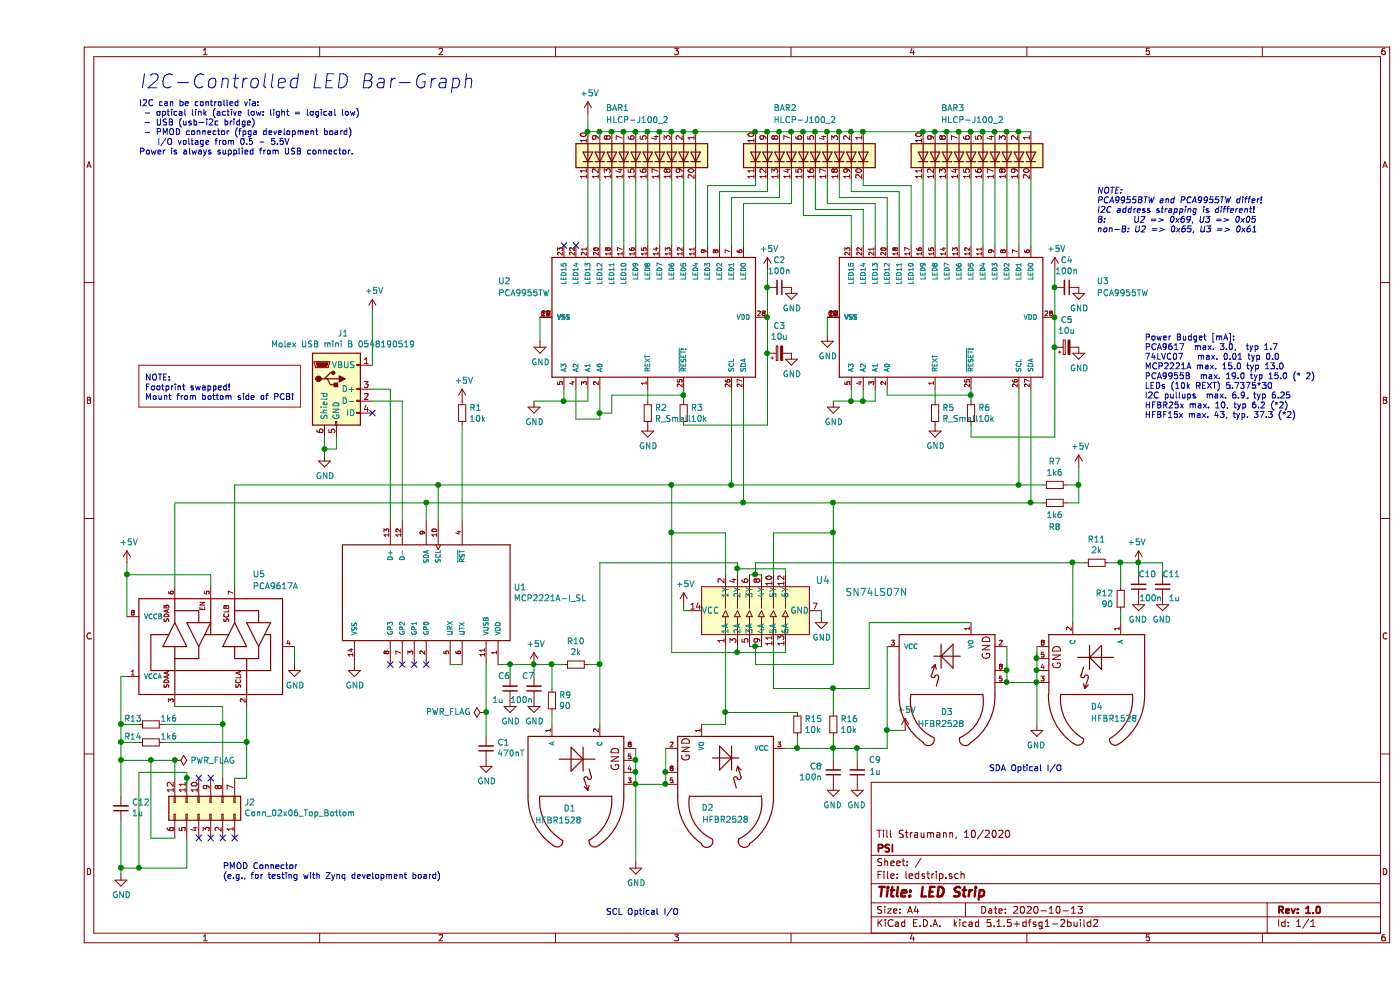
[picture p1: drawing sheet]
EESchema Schematic File Version 4
EELAYER 30 0
EELAYER END
$Descr A4 11693 8268
encoding utf-8
Sheet 1 1
Title "LED Strip"
Date "2020-10-13"
Rev "1.0"
Comp "PSI"
Comment1 "Till Straumann, 10/2020"
Comment2 ""
Comment3 ""
Comment4 ""
$EndDescr
$Comp
L PCA9955TW:PCA9955TW U2
U 1 1
P 5100 2650
F 0 "U2" V 5400 1400 50  0000 L CNN
F 1 "PCA9955TW" V 5300 1400 50  0000 L CNN
F 2 "proj_footprints:SOT1172-2" H 5100 2650 50  0001 L BNN
F 3 "" H 5100 2650 50  0001 C CNN
	1    5100 2650
	0    1    -1   0   
$EndComp
$Comp
L LED:HLCP-J100_2 BAR1
U 1 1
P 5100 1300
F 0 "BAR1" V 4700 950 50  0000 L CNN
F 1 "HLCP-J100_2" V 4800 950 50  0000 L CNN
F 2 "proj_footprints:HLCP-J100" H 5100 500 50  0001 C CNN
F 3 "https://docs.broadcom.com/docs/AV02-1798EN" H 3100 1500 50  0001 C CNN
	1    5100 1300
	0    1    1    0   
$EndComp
$Comp
L PCA9955TW:PCA9955TW U3
U 1 1
P 7500 2650
F 0 "U3" V 7800 4000 50  0000 L CNN
F 1 "PCA9955TW" V 7700 4000 50  0000 L CNN
F 2 "proj_footprints:SOT1172-2" H 7500 2650 50  0001 L BNN
F 3 "" H 7500 2650 50  0001 C CNN
	1    7500 2650
	0    1    -1   0   
$EndComp
$Comp
L LED:HLCP-J100_2 BAR2
U 1 1
P 6500 1300
F 0 "BAR2" V 6100 950 50  0000 L CNN
F 1 "HLCP-J100_2" V 6200 950 50  0000 L CNN
F 2 "proj_footprints:HLCP-J100" H 6500 500 50  0001 C CNN
F 3 "https://docs.broadcom.com/docs/AV02-1798EN" H 4500 1500 50  0001 C CNN
	1    6500 1300
	0    1    1    0   
$EndComp
$Comp
L LED:HLCP-J100_2 BAR3
U 1 1
P 7900 1300
F 0 "BAR3" V 7500 950 50  0000 L CNN
F 1 "HLCP-J100_2" V 7600 950 50  0000 L CNN
F 2 "proj_footprints:HLCP-J100" H 7900 500 50  0001 C CNN
F 3 "https://docs.broadcom.com/docs/AV02-1798EN" H 5900 1500 50  0001 C CNN
	1    7900 1300
	0    1    1    0   
$EndComp
Wire Wire Line
	7400 1500 7400 2050
Wire Wire Line
	7500 1500 7500 2050
Wire Wire Line
	7600 1500 7600 2050
Wire Wire Line
	7700 1500 7700 2050
Wire Wire Line
	7800 1500 7800 2050
Wire Wire Line
	7900 1500 7900 2050
Wire Wire Line
	8000 1500 8000 2050
Wire Wire Line
	8100 1500 8100 2050
Wire Wire Line
	8200 1500 8200 2050
Wire Wire Line
	8300 1500 8300 2050
Wire Wire Line
	5500 1500 5500 2050
Wire Wire Line
	5400 1500 5400 2050
Wire Wire Line
	5300 1500 5300 2050
Wire Wire Line
	5200 1500 5200 2050
Wire Wire Line
	5100 1500 5100 2050
Wire Wire Line
	5000 1500 5000 2050
Wire Wire Line
	4900 1500 4900 2050
Wire Wire Line
	4800 1500 4800 2050
Wire Wire Line
	4700 1500 4700 2050
Wire Wire Line
	4600 1500 4600 2050
Wire Wire Line
	5600 1550 6000 1550
Wire Wire Line
	6000 1550 6000 1500
Wire Wire Line
	5600 1550 5600 2050
Wire Wire Line
	5700 1600 6100 1600
Wire Wire Line
	6100 1600 6100 1500
Wire Wire Line
	5700 1600 5700 2050
Wire Wire Line
	5800 1650 6200 1650
Wire Wire Line
	6200 1650 6200 1500
Wire Wire Line
	5800 1650 5800 2050
Wire Wire Line
	5900 2050 5900 1700
Wire Wire Line
	5900 1700 6300 1700
Wire Wire Line
	6300 1700 6300 1500
Wire Wire Line
	6900 1500 6900 1550
Wire Wire Line
	6900 1550 7300 1550
Wire Wire Line
	7300 1550 7300 2050
Wire Wire Line
	6800 1500 6800 1600
Wire Wire Line
	6800 1600 7200 1600
Wire Wire Line
	7200 1600 7200 2050
Wire Wire Line
	6700 1500 6700 1650
Wire Wire Line
	6700 1650 7100 1650
Wire Wire Line
	7100 1650 7100 2050
Wire Wire Line
	6600 1500 6600 1700
Wire Wire Line
	6600 1700 7000 1700
Wire Wire Line
	7000 1700 7000 2050
Wire Wire Line
	6500 1500 6500 1750
Wire Wire Line
	6500 1750 6900 1750
Wire Wire Line
	6900 1750 6900 2050
Wire Wire Line
	6400 1500 6400 1800
Wire Wire Line
	6400 1800 6800 1800
Wire Wire Line
	6800 1800 6800 2050
Wire Wire Line
	8300 1100 8200 1100
Connection ~ 4700 1100
Wire Wire Line
	4700 1100 4600 1100
Connection ~ 4800 1100
Wire Wire Line
	4800 1100 4700 1100
Connection ~ 4900 1100
Wire Wire Line
	4900 1100 4800 1100
Connection ~ 5000 1100
Wire Wire Line
	5000 1100 4900 1100
Connection ~ 5100 1100
Wire Wire Line
	5100 1100 5000 1100
Connection ~ 5200 1100
Wire Wire Line
	5200 1100 5100 1100
Connection ~ 5300 1100
Wire Wire Line
	5300 1100 5200 1100
Connection ~ 5400 1100
Wire Wire Line
	5400 1100 5300 1100
Connection ~ 5500 1100
Wire Wire Line
	5500 1100 5400 1100
Connection ~ 6000 1100
Wire Wire Line
	6000 1100 5500 1100
Connection ~ 6100 1100
Wire Wire Line
	6100 1100 6000 1100
Connection ~ 6200 1100
Wire Wire Line
	6200 1100 6100 1100
Connection ~ 6300 1100
Wire Wire Line
	6300 1100 6200 1100
Connection ~ 6400 1100
Wire Wire Line
	6400 1100 6300 1100
Connection ~ 6500 1100
Wire Wire Line
	6500 1100 6400 1100
Connection ~ 6600 1100
Wire Wire Line
	6600 1100 6500 1100
Connection ~ 6700 1100
Wire Wire Line
	6700 1100 6600 1100
Connection ~ 6800 1100
Wire Wire Line
	6800 1100 6700 1100
Connection ~ 6900 1100
Wire Wire Line
	6900 1100 6800 1100
Connection ~ 7400 1100
Wire Wire Line
	7400 1100 6900 1100
Connection ~ 7500 1100
Wire Wire Line
	7500 1100 7400 1100
Connection ~ 7600 1100
Wire Wire Line
	7600 1100 7500 1100
Connection ~ 7700 1100
Wire Wire Line
	7700 1100 7600 1100
Connection ~ 7800 1100
Wire Wire Line
	7800 1100 7700 1100
Connection ~ 7900 1100
Wire Wire Line
	7900 1100 7800 1100
Connection ~ 8000 1100
Wire Wire Line
	8000 1100 7900 1100
Connection ~ 8100 1100
Wire Wire Line
	8100 1100 8000 1100
Connection ~ 8200 1100
Wire Wire Line
	8200 1100 8100 1100
$Comp
L power:+5V #PWR0101
U 1 1
P 4600 950
F 0 "#PWR0101" H 4600 800 50  0001 C CNN
F 1 "+5V" H 4615 1123 50  0000 C CNN
F 2 "" H 4600 950 50  0001 C CNN
F 3 "" H 4600 950 50  0001 C CNN
	1    4600 950 
	1    0    0    -1  
$EndComp
Wire Wire Line
	4600 950  4600 1100
Connection ~ 4600 1100
$Comp
L power:+5V #PWR0102
U 1 1
P 6100 2250
F 0 "#PWR0102" H 6100 2100 50  0001 C CNN
F 1 "+5V" H 6115 2423 50  0000 C CNN
F 2 "" H 6100 2250 50  0001 C CNN
F 3 "" H 6100 2250 50  0001 C CNN
	1    6100 2250
	1    0    0    -1  
$EndComp
Wire Wire Line
	6100 2250 6100 2400
$Comp
L power:+5V #PWR0103
U 1 1
P 8500 2250
F 0 "#PWR0103" H 8500 2100 50  0001 C CNN
F 1 "+5V" H 8515 2423 50  0000 C CNN
F 2 "" H 8500 2250 50  0001 C CNN
F 3 "" H 8500 2250 50  0001 C CNN
	1    8500 2250
	1    0    0    -1  
$EndComp
Wire Wire Line
	8500 2250 8500 2400
$Comp
L power:GND #PWR0104
U 1 1
P 6600 2800
F 0 "#PWR0104" H 6600 2550 50  0001 C CNN
F 1 "GND" H 6605 2627 50  0000 C CNN
F 2 "" H 6600 2800 50  0001 C CNN
F 3 "" H 6600 2800 50  0001 C CNN
	1    6600 2800
	1    0    0    -1  
$EndComp
Wire Wire Line
	6600 2650 6600 2800
$Comp
L power:GND #PWR0105
U 1 1
P 4200 2850
F 0 "#PWR0105" H 4200 2600 50  0001 C CNN
F 1 "GND" H 4205 2677 50  0000 C CNN
F 2 "" H 4200 2850 50  0001 C CNN
F 3 "" H 4200 2850 50  0001 C CNN
	1    4200 2850
	1    0    0    -1  
$EndComp
Wire Wire Line
	4200 2650 4200 2850
$Comp
L Device:R_Small R5
U 1 1
P 7500 3450
F 0 "R5" H 7559 3496 50  0000 L CNN
F 1 "R_Small" H 7559 3405 50  0000 L CNN
F 2 "Resistor_SMD:R_0603_1608Metric" H 7500 3450 50  0001 C CNN
F 3 "~" H 7500 3450 50  0001 C CNN
	1    7500 3450
	1    0    0    -1  
$EndComp
Wire Wire Line
	7500 3250 7500 3350
$Comp
L power:GND #PWR0106
U 1 1
P 7500 3550
F 0 "#PWR0106" H 7500 3300 50  0001 C CNN
F 1 "GND" H 7505 3377 50  0000 C CNN
F 2 "" H 7500 3550 50  0001 C CNN
F 3 "" H 7500 3550 50  0001 C CNN
	1    7500 3550
	1    0    0    -1  
$EndComp
$Comp
L Device:R_Small R2
U 1 1
P 5100 3450
F 0 "R2" H 5159 3496 50  0000 L CNN
F 1 "R_Small" H 5159 3405 50  0000 L CNN
F 2 "Resistor_SMD:R_0603_1608Metric" H 5100 3450 50  0001 C CNN
F 3 "~" H 5100 3450 50  0001 C CNN
	1    5100 3450
	1    0    0    -1  
$EndComp
Wire Wire Line
	5100 3250 5100 3350
$Comp
L power:GND #PWR0107
U 1 1
P 5100 3550
F 0 "#PWR0107" H 5100 3300 50  0001 C CNN
F 1 "GND" H 5105 3377 50  0000 C CNN
F 2 "" H 5100 3550 50  0001 C CNN
F 3 "" H 5100 3550 50  0001 C CNN
	1    5100 3550
	1    0    0    -1  
$EndComp
$Comp
L Device:R_Small R3
U 1 1
P 5400 3450
F 0 "R3" H 5459 3496 50  0000 L CNN
F 1 "10k" H 5459 3405 50  0000 L CNN
F 2 "Resistor_SMD:R_0603_1608Metric" H 5400 3450 50  0001 C CNN
F 3 "~" H 5400 3450 50  0001 C CNN
	1    5400 3450
	1    0    0    -1  
$EndComp
Wire Wire Line
	5400 3250 5400 3300
Connection ~ 6100 2650
Wire Wire Line
	7800 3250 7800 3300
Wire Wire Line
	8500 3650 7800 3650
Wire Wire Line
	7800 3650 7800 3550
Connection ~ 8500 2650
Wire Wire Line
	4500 3250 4500 3500
Wire Wire Line
	4700 3250 4700 3450
Wire Wire Line
	4700 3500 4500 3500
$Comp
L power:GND #PWR0108
U 1 1
P 4150 3350
F 0 "#PWR0108" H 4150 3100 50  0001 C CNN
F 1 "GND" H 4155 3177 50  0000 C CNN
F 2 "" H 4150 3350 50  0001 C CNN
F 3 "" H 4150 3350 50  0001 C CNN
	1    4150 3350
	1    0    0    -1  
$EndComp
Wire Wire Line
	4600 3250 4600 3350
Wire Wire Line
	4600 3350 4400 3350
Wire Wire Line
	4400 3250 4400 3350
Connection ~ 4400 3350
Wire Wire Line
	4400 3350 4150 3350
$Comp
L power:GND #PWR0109
U 1 1
P 6650 3350
F 0 "#PWR0109" H 6650 3100 50  0001 C CNN
F 1 "GND" H 6655 3177 50  0000 C CNN
F 2 "" H 6650 3350 50  0001 C CNN
F 3 "" H 6650 3350 50  0001 C CNN
	1    6650 3350
	1    0    0    -1  
$EndComp
Wire Wire Line
	6650 3350 6800 3350
Wire Wire Line
	7000 3250 7000 3350
Wire Wire Line
	6800 3250 6800 3350
Connection ~ 6800 3350
Wire Wire Line
	6800 3350 6900 3350
$Comp
L Device:C_Small C2
U 1 1
P 6200 2400
F 0 "C2" V 5971 2400 50  0000 C CNN
F 1 "100n" V 6062 2400 50  0000 C CNN
F 2 "Capacitor_SMD:C_0603_1608Metric" H 6200 2400 50  0001 C CNN
F 3 "~" H 6200 2400 50  0001 C CNN
	1    6200 2400
	0    1    1    0   
$EndComp
Connection ~ 6100 2400
Wire Wire Line
	6100 2400 6100 2650
$Comp
L Device:C_Small C4
U 1 1
P 8600 2400
F 0 "C4" V 8371 2400 50  0000 C CNN
F 1 "100n" V 8462 2400 50  0000 C CNN
F 2 "Capacitor_SMD:C_0603_1608Metric" H 8600 2400 50  0001 C CNN
F 3 "~" H 8600 2400 50  0001 C CNN
	1    8600 2400
	0    1    1    0   
$EndComp
Connection ~ 8500 2400
Wire Wire Line
	8500 2400 8500 2650
$Comp
L power:GND #PWR0110
U 1 1
P 6300 2400
F 0 "#PWR0110" H 6300 2150 50  0001 C CNN
F 1 "GND" H 6305 2227 50  0000 C CNN
F 2 "" H 6300 2400 50  0001 C CNN
F 3 "" H 6300 2400 50  0001 C CNN
	1    6300 2400
	1    0    0    -1  
$EndComp
$Comp
L power:GND #PWR0111
U 1 1
P 8700 2400
F 0 "#PWR0111" H 8700 2150 50  0001 C CNN
F 1 "GND" H 8705 2227 50  0000 C CNN
F 2 "" H 8700 2400 50  0001 C CNN
F 3 "" H 8700 2400 50  0001 C CNN
	1    8700 2400
	1    0    0    -1  
$EndComp
$Comp
L power:GND #PWR0112
U 1 1
P 6300 2950
F 0 "#PWR0112" H 6300 2700 50  0001 C CNN
F 1 "GND" H 6305 2777 50  0000 C CNN
F 2 "" H 6300 2950 50  0001 C CNN
F 3 "" H 6300 2950 50  0001 C CNN
	1    6300 2950
	1    0    0    -1  
$EndComp
$Comp
L power:GND #PWR0113
U 1 1
P 8700 2900
F 0 "#PWR0113" H 8700 2650 50  0001 C CNN
F 1 "GND" H 8705 2727 50  0000 C CNN
F 2 "" H 8700 2900 50  0001 C CNN
F 3 "" H 8700 2900 50  0001 C CNN
	1    8700 2900
	1    0    0    -1  
$EndComp
$Comp
L MCP2221A-I_SL:MCP2221A-I_SL U1
U 1 1
P 3250 4950
F 0 "U1" V 3204 5680 50  0000 L CNN
F 1 "MCP2221A-I_SL" V 3295 5680 50  0000 L CNN
F 2 "snapeda:SOIC127P600X175-14N" H 3250 4950 50  0001 L BNN
F 3 "Microchip" H 3250 4950 50  0001 L BNN
F 4 "IPC7351B" H 3250 4950 50  0001 L BNN "Field4"
	1    3250 4950
	0    1    1    0   
$EndComp
Wire Wire Line
	8200 3250 8200 4050
Wire Wire Line
	5800 3250 5800 4050
Wire Wire Line
	8300 4200 8300 3250
Wire Wire Line
	5800 4050 8200 4050
$Comp
L power:GND #PWR0114
U 1 1
P 2400 3800
F 0 "#PWR0114" H 2400 3550 50  0001 C CNN
F 1 "GND" H 2405 3627 50  0000 C CNN
F 2 "" H 2400 3800 50  0001 C CNN
F 3 "" H 2400 3800 50  0001 C CNN
	1    2400 3800
	1    0    0    -1  
$EndComp
Wire Wire Line
	2400 3650 2400 3750
Wire Wire Line
	2500 3650 2500 3750
Wire Wire Line
	2500 3750 2400 3750
Connection ~ 2400 3750
Wire Wire Line
	2400 3750 2400 3800
$Comp
L power:+5V #PWR0115
U 1 1
P 2800 2600
F 0 "#PWR0115" H 2800 2450 50  0001 C CNN
F 1 "+5V" H 2815 2773 50  0000 C CNN
F 2 "" H 2800 2600 50  0001 C CNN
F 3 "" H 2800 2600 50  0001 C CNN
	1    2800 2600
	1    0    0    -1  
$EndComp
Wire Wire Line
	2800 2600 2800 3050
Wire Wire Line
	2800 3350 3050 3350
Wire Wire Line
	2800 3250 2950 3250
$Comp
L Device:R_Small R1
U 1 1
P 3550 3450
F 0 "R1" H 3609 3496 50  0000 L CNN
F 1 "10k" H 3609 3405 50  0000 L CNN
F 2 "Resistor_SMD:R_0603_1608Metric" H 3550 3450 50  0001 C CNN
F 3 "~" H 3550 3450 50  0001 C CNN
	1    3550 3450
	1    0    0    -1  
$EndComp
$Comp
L power:+5V #PWR0116
U 1 1
P 3550 3350
F 0 "#PWR0116" H 3550 3200 50  0001 C CNN
F 1 "+5V" H 3565 3523 50  0000 C CNN
F 2 "" H 3550 3350 50  0001 C CNN
F 3 "" H 3550 3350 50  0001 C CNN
	1    3550 3350
	1    0    0    -1  
$EndComp
Connection ~ 5800 4050
Wire Wire Line
	2950 3250 2950 4350
Wire Wire Line
	3050 3350 3050 4350
Wire Wire Line
	3250 4200 3250 4350
Wire Wire Line
	3350 4050 3350 4350
Wire Wire Line
	3550 4350 3550 3550
$Comp
L power:GND #PWR0117
U 1 1
P 2650 5550
F 0 "#PWR0117" H 2650 5300 50  0001 C CNN
F 1 "GND" H 2655 5377 50  0000 C CNN
F 2 "" H 2650 5550 50  0001 C CNN
F 3 "" H 2650 5550 50  0001 C CNN
	1    2650 5550
	1    0    0    -1  
$EndComp
$Comp
L Device:C_Small C1
U 1 1
P 3750 6250
F 0 "C1" H 3658 6204 50  0000 R CNN
F 1 "470nT" H 3658 6295 50  0000 R CNN
F 2 "Capacitor_SMD:C_0805_2012Metric" H 3750 6250 50  0001 C CNN
F 3 "~" H 3750 6250 50  0001 C CNN
	1    3750 6250
	-1   0    0    1   
$EndComp
$Comp
L power:GND #PWR0118
U 1 1
P 3750 6350
F 0 "#PWR0118" H 3750 6100 50  0001 C CNN
F 1 "GND" H 3755 6177 50  0000 C CNN
F 2 "" H 3750 6350 50  0001 C CNN
F 3 "" H 3750 6350 50  0001 C CNN
	1    3750 6350
	1    0    0    -1  
$EndComp
Wire Wire Line
	3750 5550 3750 5950
$Comp
L power:+5V #PWR0119
U 1 1
P 4150 5550
F 0 "#PWR0119" H 4150 5400 50  0001 C CNN
F 1 "+5V" H 4165 5723 50  0000 C CNN
F 2 "" H 4150 5550 50  0001 C CNN
F 3 "" H 4150 5550 50  0001 C CNN
	1    4150 5550
	1    0    0    -1  
$EndComp
Wire Wire Line
	4150 5550 3950 5550
Wire Wire Line
	3550 5550 3450 5550
NoConn ~ 2950 5550
NoConn ~ 3050 5550
NoConn ~ 3150 5550
NoConn ~ 3250 5550
NoConn ~ 2800 3450
$Comp
L power:PWR_FLAG #FLG0101
U 1 1
P 3750 5950
F 0 "#FLG0101" H 3750 6025 50  0001 C CNN
F 1 "PWR_FLAG" V 3750 6078 50  0000 L CNN
F 2 "" H 3750 5950 50  0001 C CNN
F 3 "~" H 3750 5950 50  0001 C CNN
	1    3750 5950
	0    -1   -1   0   
$EndComp
Connection ~ 3750 5950
Wire Wire Line
	3750 5950 3750 6150
$Comp
L Device:R_Small R8
U 1 1
P 8500 4200
F 0 "R8" V 8700 4200 50  0000 C CNN
F 1 "1k6" V 8600 4200 50  0000 C CNN
F 2 "Resistor_SMD:R_0603_1608Metric" H 8500 4200 50  0001 C CNN
F 3 "~" H 8500 4200 50  0001 C CNN
	1    8500 4200
	0    1    1    0   
$EndComp
$Comp
L Device:R_Small R7
U 1 1
P 8500 4050
F 0 "R7" V 8304 4050 50  0000 C CNN
F 1 "1k6" V 8395 4050 50  0000 C CNN
F 2 "Resistor_SMD:R_0603_1608Metric" H 8500 4050 50  0001 C CNN
F 3 "~" H 8500 4050 50  0001 C CNN
	1    8500 4050
	0    1    1    0   
$EndComp
Wire Wire Line
	8200 4050 8400 4050
Connection ~ 8200 4050
Wire Wire Line
	8300 4200 8400 4200
Connection ~ 8300 4200
$Comp
L power:+5V #PWR0120
U 1 1
P 8700 3900
F 0 "#PWR0120" H 8700 3750 50  0001 C CNN
F 1 "+5V" H 8715 4073 50  0000 C CNN
F 2 "" H 8700 3900 50  0001 C CNN
F 3 "" H 8700 3900 50  0001 C CNN
	1    8700 3900
	1    0    0    -1  
$EndComp
Wire Wire Line
	8700 3900 8700 4050
Wire Wire Line
	8700 4050 8600 4050
Wire Wire Line
	8700 4050 8700 4200
Wire Wire Line
	8700 4200 8600 4200
Connection ~ 8700 4050
$Comp
L power:+5V #PWR04
U 1 1
P 5400 5050
F 0 "#PWR04" H 5400 4900 50  0001 C CNN
F 1 "+5V" H 5415 5223 50  0000 C CNN
F 2 "" H 5400 5050 50  0001 C CNN
F 3 "" H 5400 5050 50  0001 C CNN
	1    5400 5050
	1    0    0    -1  
$EndComp
Wire Wire Line
	5400 5050 5400 5100
Wire Wire Line
	5400 5100 5450 5100
$Comp
L power:GND #PWR05
U 1 1
P 6550 5150
F 0 "#PWR05" H 6550 4900 50  0001 C CNN
F 1 "GND" H 6555 4977 50  0000 C CNN
F 2 "" H 6550 5150 50  0001 C CNN
F 3 "" H 6550 5150 50  0001 C CNN
	1    6550 5150
	1    0    0    -1  
$EndComp
Wire Wire Line
	6550 5100 6550 5150
Wire Wire Line
	6250 5400 6250 5450
Wire Wire Line
	6250 4750 6250 4800
$Comp
L HFBR1528:HFBR1528 D1
U 1 1
P 4500 6350
F 0 "D1" V 4900 6350 50  0000 L CNN
F 1 "HFBR1528" V 5000 6300 50  0000 L CNN
F 2 "proj_footprints:HFBR25XX" H 4500 6350 50  0001 L BNN
F 3 "HFBR-1528" H 4500 6350 50  0001 L BNN
F 4 "06F6056" H 4500 6350 50  0001 L BNN "Field4"
F 5 "1247638" H 4500 6350 50  0001 L BNN "Field5"
F 6 "AGILENT TECHNOLOGIES" H 4500 6350 50  0001 L BNN "Field6"
	1    4500 6350
	0    -1   1    0   
$EndComp
$Comp
L HFBR2528:HFBR2528 D2
U 1 1
P 5750 6350
F 0 "D2" V 5350 6200 50  0000 C CNN
F 1 "HFBR2528" V 5250 6350 50  0000 C CNN
F 2 "proj_footprints:HFBR25XX" H 5750 6350 50  0001 L BNN
F 3 "HFBR-2528" H 5750 6350 50  0001 L BNN
F 4 "06F6096" H 5750 6350 50  0001 L BNN "Field4"
F 5 "1247664" H 5750 6350 50  0001 L BNN "Field5"
F 6 "AGILENT TECHNOLOGIES" H 5750 6350 50  0001 L BNN "Field6"
	1    5750 6350
	0    1    -1   0   
$EndComp
Wire Wire Line
	5000 6250 5000 6350
Connection ~ 5000 6350
Wire Wire Line
	5000 6350 5000 6450
Connection ~ 5000 6450
Wire Wire Line
	5000 6450 5000 6550
Connection ~ 5000 6550
$Comp
L power:GND #PWR03
U 1 1
P 5000 7200
F 0 "#PWR03" H 5000 6950 50  0001 C CNN
F 1 "GND" H 5005 7027 50  0000 C CNN
F 2 "" H 5000 7200 50  0001 C CNN
F 3 "" H 5000 7200 50  0001 C CNN
	1    5000 7200
	1    0    0    -1  
$EndComp
$Comp
L Device:R_Small R9
U 1 1
P 4300 5850
F 0 "R9" H 4359 5896 50  0000 L CNN
F 1 "90" H 4359 5805 50  0000 L CNN
F 2 "Resistor_SMD:R_1206_3216Metric" H 4300 5850 50  0001 C CNN
F 3 "~" H 4300 5850 50  0001 C CNN
	1    4300 5850
	1    0    0    -1  
$EndComp
Wire Wire Line
	4150 5550 4300 5550
Wire Wire Line
	4300 5550 4300 5750
Connection ~ 4150 5550
Wire Wire Line
	4300 5950 4300 6050
$Comp
L Device:R_Small R10
U 1 1
P 4500 5550
F 0 "R10" V 4304 5550 50  0000 C CNN
F 1 "2k" V 4395 5550 50  0000 C CNN
F 2 "Resistor_SMD:R_0603_1608Metric" H 4500 5550 50  0001 C CNN
F 3 "~" H 4500 5550 50  0001 C CNN
	1    4500 5550
	0    1    1    0   
$EndComp
Wire Wire Line
	4300 5550 4400 5550
Connection ~ 4300 5550
Wire Wire Line
	4600 5550 4700 5550
Connection ~ 4700 5550
Wire Wire Line
	4700 5550 4700 6050
$Comp
L Device:C_Small C6
U 1 1
P 3950 5750
F 0 "C6" H 4050 5650 50  0000 R CNN
F 1 "1u" H 4100 5850 50  0000 R CNN
F 2 "Capacitor_SMD:C_0805_2012Metric" H 3950 5750 50  0001 C CNN
F 3 "~" H 3950 5750 50  0001 C CNN
	1    3950 5750
	-1   0    0    1   
$EndComp
$Comp
L Device:C_Small C7
U 1 1
P 4150 5750
F 0 "C7" H 4250 5650 50  0000 R CNN
F 1 "100n" H 4350 5850 50  0000 R CNN
F 2 "Capacitor_SMD:C_0603_1608Metric" H 4150 5750 50  0001 C CNN
F 3 "~" H 4150 5750 50  0001 C CNN
	1    4150 5750
	-1   0    0    1   
$EndComp
Wire Wire Line
	3950 5650 3950 5550
Connection ~ 3950 5550
Wire Wire Line
	3950 5550 3850 5550
Wire Wire Line
	4150 5650 4150 5550
$Comp
L power:GND #PWR02
U 1 1
P 4150 5850
F 0 "#PWR02" H 4150 5600 50  0001 C CNN
F 1 "GND" H 4155 5677 50  0000 C CNN
F 2 "" H 4150 5850 50  0001 C CNN
F 3 "" H 4150 5850 50  0001 C CNN
	1    4150 5850
	1    0    0    -1  
$EndComp
$Comp
L power:GND #PWR01
U 1 1
P 3950 5850
F 0 "#PWR01" H 3950 5600 50  0001 C CNN
F 1 "GND" H 3955 5677 50  0000 C CNN
F 2 "" H 3950 5850 50  0001 C CNN
F 3 "" H 3950 5850 50  0001 C CNN
	1    3950 5850
	1    0    0    -1  
$EndComp
Wire Wire Line
	5250 6250 5250 6450
Connection ~ 5250 6450
Wire Wire Line
	5250 6450 5250 6550
Wire Wire Line
	5250 6550 5000 6550
Connection ~ 5250 6550
Wire Wire Line
	5750 6050 5550 6050
$Comp
L power:+5V #PWR010
U 1 1
P 9200 4700
F 0 "#PWR010" H 9200 4550 50  0001 C CNN
F 1 "+5V" H 9215 4873 50  0000 C CNN
F 2 "" H 9200 4700 50  0001 C CNN
F 3 "" H 9200 4700 50  0001 C CNN
	1    9200 4700
	-1   0    0    -1  
$EndComp
Wire Wire Line
	9200 4700 9400 4700
$Comp
L HFBR1528:HFBR1528 D4
U 1 1
P 8850 5500
F 0 "D4" V 9250 5450 50  0000 L CNN
F 1 "HFBR1528" V 9350 5450 50  0000 L CNN
F 2 "proj_footprints:HFBR25XX" H 8850 5500 50  0001 L BNN
F 3 "HFBR-1528" H 8850 5500 50  0001 L BNN
F 4 "06F6056" H 8850 5500 50  0001 L BNN "Field4"
F 5 "1247638" H 8850 5500 50  0001 L BNN "Field5"
F 6 "AGILENT TECHNOLOGIES" H 8850 5500 50  0001 L BNN "Field6"
	1    8850 5500
	0    1    1    0   
$EndComp
$Comp
L HFBR2528:HFBR2528 D3
U 1 1
P 7600 5500
F 0 "D3" V 7150 5500 50  0000 C CNN
F 1 "HFBR2528" V 7050 5550 50  0000 C CNN
F 2 "proj_footprints:HFBR25XX" H 7600 5500 50  0001 L BNN
F 3 "HFBR-2528" H 7600 5500 50  0001 L BNN
F 4 "06F6096" H 7600 5500 50  0001 L BNN "Field4"
F 5 "1247664" H 7600 5500 50  0001 L BNN "Field5"
F 6 "AGILENT TECHNOLOGIES" H 7600 5500 50  0001 L BNN "Field6"
	1    7600 5500
	0    -1   -1   0   
$EndComp
Connection ~ 8350 5500
Wire Wire Line
	8350 5500 8350 5600
Connection ~ 8350 5600
Wire Wire Line
	8350 5600 8350 5700
Connection ~ 8350 5700
$Comp
L power:GND #PWR09
U 1 1
P 8350 6050
F 0 "#PWR09" H 8350 5800 50  0001 C CNN
F 1 "GND" H 8355 5877 50  0000 C CNN
F 2 "" H 8350 6050 50  0001 C CNN
F 3 "" H 8350 6050 50  0001 C CNN
	1    8350 6050
	-1   0    0    -1  
$EndComp
$Comp
L Device:R_Small R12
U 1 1
P 9050 5000
F 0 "R12" H 9109 5046 50  0000 L CNN
F 1 "90" H 9109 4955 50  0000 L CNN
F 2 "Resistor_SMD:R_1206_3216Metric" H 9050 5000 50  0001 C CNN
F 3 "~" H 9050 5000 50  0001 C CNN
	1    9050 5000
	-1   0    0    -1  
$EndComp
Wire Wire Line
	9200 4700 9050 4700
Wire Wire Line
	9050 4700 9050 4900
Connection ~ 9200 4700
Wire Wire Line
	9050 5100 9050 5200
$Comp
L Device:R_Small R11
U 1 1
P 8850 4700
F 0 "R11" V 8654 4700 50  0000 C CNN
F 1 "2k" V 8745 4700 50  0000 C CNN
F 2 "Resistor_SMD:R_0603_1608Metric" H 8850 4700 50  0001 C CNN
F 3 "~" H 8850 4700 50  0001 C CNN
	1    8850 4700
	0    -1   1    0   
$EndComp
Wire Wire Line
	9050 4700 8950 4700
Connection ~ 9050 4700
Wire Wire Line
	8750 4700 8650 4700
Wire Wire Line
	8650 4700 8650 5200
$Comp
L Device:C_Small C11
U 1 1
P 9400 4900
F 0 "C11" H 9550 4800 50  0000 R CNN
F 1 "1u" H 9550 5000 50  0000 R CNN
F 2 "Capacitor_SMD:C_0805_2012Metric" H 9400 4900 50  0001 C CNN
F 3 "~" H 9400 4900 50  0001 C CNN
	1    9400 4900
	1    0    0    1   
$EndComp
$Comp
L Device:C_Small C10
U 1 1
P 9200 4900
F 0 "C10" H 9350 4800 50  0000 R CNN
F 1 "100n" H 9400 5000 50  0000 R CNN
F 2 "Capacitor_SMD:C_0603_1608Metric" H 9200 4900 50  0001 C CNN
F 3 "~" H 9200 4900 50  0001 C CNN
	1    9200 4900
	1    0    0    1   
$EndComp
Wire Wire Line
	9400 4800 9400 4700
Wire Wire Line
	9200 4800 9200 4700
$Comp
L power:GND #PWR011
U 1 1
P 9200 5000
F 0 "#PWR011" H 9200 4750 50  0001 C CNN
F 1 "GND" H 9205 4827 50  0000 C CNN
F 2 "" H 9200 5000 50  0001 C CNN
F 3 "" H 9200 5000 50  0001 C CNN
	1    9200 5000
	-1   0    0    -1  
$EndComp
$Comp
L power:GND #PWR012
U 1 1
P 9400 5000
F 0 "#PWR012" H 9400 4750 50  0001 C CNN
F 1 "GND" H 9405 4827 50  0000 C CNN
F 2 "" H 9400 5000 50  0001 C CNN
F 3 "" H 9400 5000 50  0001 C CNN
	1    9400 5000
	-1   0    0    -1  
$EndComp
Wire Wire Line
	8100 5400 8100 5600
Connection ~ 8100 5600
Wire Wire Line
	8100 5600 8100 5700
Wire Wire Line
	8100 5700 8350 5700
Connection ~ 8100 5700
Wire Wire Line
	6950 5750 6950 5200
Wire Wire Line
	6950 5200 7800 5200
Wire Wire Line
	7100 5400 7100 6100
Wire Wire Line
	7100 6250 6850 6250
$Comp
L power:+5V #PWR07
U 1 1
P 7250 6100
F 0 "#PWR07" H 7250 5950 50  0001 C CNN
F 1 "+5V" H 7265 6273 50  0000 C CNN
F 2 "" H 7250 6100 50  0001 C CNN
F 3 "" H 7250 6100 50  0001 C CNN
	1    7250 6100
	1    0    0    -1  
$EndComp
$Comp
L Device:C_Small C9
U 1 1
P 6850 6450
F 0 "C9" H 7050 6350 50  0000 R CNN
F 1 "1u" H 7050 6450 50  0000 R CNN
F 2 "Capacitor_SMD:C_0805_2012Metric" H 6850 6450 50  0001 C CNN
F 3 "~" H 6850 6450 50  0001 C CNN
	1    6850 6450
	1    0    0    1   
$EndComp
$Comp
L Device:C_Small C8
U 1 1
P 6650 6450
F 0 "C8" H 6558 6404 50  0000 R CNN
F 1 "100n" H 6558 6495 50  0000 R CNN
F 2 "Capacitor_SMD:C_0603_1608Metric" H 6650 6450 50  0001 C CNN
F 3 "~" H 6650 6450 50  0001 C CNN
	1    6650 6450
	1    0    0    1   
$EndComp
$Comp
L power:GND #PWR06
U 1 1
P 6650 6550
F 0 "#PWR06" H 6650 6300 50  0001 C CNN
F 1 "GND" H 6655 6377 50  0000 C CNN
F 2 "" H 6650 6550 50  0001 C CNN
F 3 "" H 6650 6550 50  0001 C CNN
	1    6650 6550
	-1   0    0    -1  
$EndComp
$Comp
L power:GND #PWR08
U 1 1
P 6850 6550
F 0 "#PWR08" H 6850 6300 50  0001 C CNN
F 1 "GND" H 6855 6377 50  0000 C CNN
F 2 "" H 6850 6550 50  0001 C CNN
F 3 "" H 6850 6550 50  0001 C CNN
	1    6850 6550
	-1   0    0    -1  
$EndComp
Wire Wire Line
	6850 6350 6850 6250
Connection ~ 6850 6250
Wire Wire Line
	6650 6350 6650 6250
Connection ~ 6650 6250
Wire Wire Line
	6650 6250 6350 6250
$Comp
L ledbar:SN74LS07N U4
U 1 1
P 6050 5100
F 0 "U4" V 6300 4650 60  0000 R CNN
F 1 "SN74LS07N" V 6200 4400 60  0000 R CNN
F 2 "Package_SO:SOIC-14_3.9x8.7mm_P1.27mm" H 6250 5300 60  0001 L CNN
F 3 "http://www.ti.com/general/docs/suppproductinfo.tsp?distId=10&gotoUrl=http%3A%2F%2Fwww.ti.com%2Flit%2Fgpn%2Fsn74ls07" H 6250 5400 60  0001 L CNN
F 4 "296-1629-5-ND" H 6250 5500 60  0001 L CNN "Digi-Key_PN"
F 5 "SN74LS07N" H 6250 5600 60  0001 L CNN "MPN"
F 6 "Integrated Circuits (ICs)" H 6250 5700 60  0001 L CNN "Category"
F 7 "Logic - Gates and Inverters" H 6250 5800 60  0001 L CNN "Family"
F 8 "http://www.ti.com/general/docs/suppproductinfo.tsp?distId=10&gotoUrl=http%3A%2F%2Fwww.ti.com%2Flit%2Fgpn%2Fsn74ls04" H 6250 5900 60  0001 L CNN "DK_Datasheet_Link"
F 9 "/product-detail/en/texas-instruments/SN74LS07N/296-1629-5-ND/277275" H 6250 6000 60  0001 L CNN "DK_Detail_Page"
F 10 "IC INVERTER 6CH 6-INP 14DIP" H 6250 6100 60  0001 L CNN "Description"
F 11 "Texas Instruments" H 6250 6200 60  0001 L CNN "Manufacturer"
F 12 "Active" H 6250 6300 60  0001 L CNN "Status"
	1    6050 5100
	0    -1   -1   0   
$EndComp
$Comp
L Connector:USB_B_Mini J1
U 1 1
P 2500 3250
F 0 "J1" H 2555 3717 50  0000 C CNN
F 1 "Molex USB mini B 0548190519" H 2555 3626 50  0000 C CNN
F 2 "proj_footprints:USB_Mini_B_Female_548190519" H 2650 3200 50  0001 C CNN
F 3 "~" H 2650 3200 50  0001 C CNN
	1    2500 3250
	1    0    0    -1  
$EndComp
$Comp
L PCA9617A:PCA9617A U5
U 1 1
P 1350 5400
F 0 "U5" V 1950 4950 50  0000 R CNN
F 1 "PCA9617A" V 1850 4950 50  0000 R CNN
F 2 "digikey-footprints:TSSOP-8_W3mm" H 1350 5400 50  0001 C CNN
F 3 "" H 1350 5400 50  0001 C CNN
	1    1350 5400
	0    -1   -1   0   
$EndComp
Wire Wire Line
	3250 4200 1150 4200
Wire Wire Line
	1150 4200 1150 4900
Connection ~ 3250 4200
Wire Wire Line
	3350 4050 1650 4050
Wire Wire Line
	1650 4050 1650 4900
Connection ~ 3350 4050
$Comp
L power:+5V #PWR0121
U 1 1
P 750 4700
F 0 "#PWR0121" H 750 4550 50  0001 C CNN
F 1 "+5V" H 765 4873 50  0000 C CNN
F 2 "" H 750 4700 50  0001 C CNN
F 3 "" H 750 4700 50  0001 C CNN
	1    750  4700
	1    0    0    -1  
$EndComp
Wire Wire Line
	750  4700 750  4800
Wire Wire Line
	750  4800 1450 4800
Wire Wire Line
	1450 4800 1450 4900
Connection ~ 750  4800
Wire Wire Line
	750  4800 750  5150
$Comp
L power:GND #PWR0122
U 1 1
P 2150 5550
F 0 "#PWR0122" H 2150 5300 50  0001 C CNN
F 1 "GND" H 2155 5377 50  0000 C CNN
F 2 "" H 2150 5550 50  0001 C CNN
F 3 "" H 2150 5550 50  0001 C CNN
	1    2150 5550
	1    0    0    -1  
$EndComp
Wire Wire Line
	2150 5400 2150 5550
$Comp
L Connector_Generic:Conn_02x06_Top_Bottom J2
U 1 1
P 1450 6800
F 0 "J2" V 1546 7080 50  0000 L CNN
F 1 "Conn_02x06_Top_Bottom" V 1455 7080 50  0000 L CNN
F 2 "fmc:PMOD_PinHeader_2x06_P2.54mm_Horizontal" H 1450 6800 50  0001 C CNN
F 3 "~" H 1450 6800 50  0001 C CNN
	1    1450 6800
	0    1    -1   0   
$EndComp
$Comp
L Device:C_Small C12
U 1 1
P 700 6750
F 0 "C12" H 608 6704 50  0000 R CNN
F 1 "1u" H 608 6795 50  0000 R CNN
F 2 "Capacitor_SMD:C_0805_2012Metric" H 700 6750 50  0001 C CNN
F 3 "~" H 700 6750 50  0001 C CNN
	1    700  6750
	-1   0    0    1   
$EndComp
Wire Wire Line
	750  5650 700  5650
Wire Wire Line
	700  5650 700  6050
Wire Wire Line
	1150 6500 1150 6350
Wire Wire Line
	1150 6350 950  6350
Connection ~ 700  6350
Wire Wire Line
	700  6350 700  6650
Wire Wire Line
	950  6350 950  7000
Wire Wire Line
	950  7000 1150 7000
Connection ~ 950  6350
Wire Wire Line
	950  6350 700  6350
$Comp
L power:GND #PWR0123
U 1 1
P 700 7300
F 0 "#PWR0123" H 700 7050 50  0001 C CNN
F 1 "GND" H 705 7127 50  0000 C CNN
F 2 "" H 700 7300 50  0001 C CNN
F 3 "" H 700 7300 50  0001 C CNN
	1    700  7300
	1    0    0    -1  
$EndComp
Wire Wire Line
	700  6850 700  7250
Wire Wire Line
	1250 7000 1250 7250
Wire Wire Line
	1250 7250 850  7250
Connection ~ 700  7250
Wire Wire Line
	700  7250 700  7300
Wire Wire Line
	1250 6550 1250 6500
Wire Wire Line
	1250 6450 850  6450
Wire Wire Line
	850  6450 850  7250
Connection ~ 1250 6500
Wire Wire Line
	1250 6500 1250 6450
Connection ~ 850  7250
Wire Wire Line
	850  7250 700  7250
Wire Wire Line
	1750 5900 1750 6200
Wire Wire Line
	1150 5900 1550 5900
Wire Wire Line
	1550 5900 1550 6050
$Comp
L Device:R_Small R13
U 1 1
P 950 6050
F 0 "R13" V 900 5900 50  0000 C CNN
F 1 "1k6" V 900 6200 50  0000 C CNN
F 2 "Resistor_SMD:R_0603_1608Metric" H 950 6050 50  0001 C CNN
F 3 "~" H 950 6050 50  0001 C CNN
	1    950  6050
	0    1    1    0   
$EndComp
$Comp
L Device:R_Small R14
U 1 1
P 950 6200
F 0 "R14" V 900 6050 50  0000 C CNN
F 1 "1k6" V 900 6350 50  0000 C CNN
F 2 "Resistor_SMD:R_0603_1608Metric" H 950 6200 50  0001 C CNN
F 3 "~" H 950 6200 50  0001 C CNN
	1    950  6200
	0    1    1    0   
$EndComp
Wire Wire Line
	1050 6050 1550 6050
Wire Wire Line
	1050 6200 1750 6200
Wire Wire Line
	850  6200 700  6200
Connection ~ 700  6200
Wire Wire Line
	700  6200 700  6350
Wire Wire Line
	850  6050 700  6050
Connection ~ 700  6050
Wire Wire Line
	700  6050 700  6200
$Comp
L power:PWR_FLAG #FLG0102
U 1 1
P 1150 6350
F 0 "#FLG0102" H 1150 6425 50  0001 C CNN
F 1 "PWR_FLAG" V 1150 6478 50  0000 L CNN
F 2 "" H 1150 6350 50  0001 C CNN
F 3 "~" H 1150 6350 50  0001 C CNN
	1    1150 6350
	0    1    1    0   
$EndComp
Connection ~ 1150 6350
NoConn ~ 1350 6500
NoConn ~ 1450 6500
NoConn ~ 1350 7000
NoConn ~ 1450 7000
NoConn ~ 1550 7000
NoConn ~ 1650 7000
$Comp
L Device:R_Small R15
U 1 1
P 6350 6050
F 0 "R15" H 6409 6096 50  0000 L CNN
F 1 "10k" H 6409 6005 50  0000 L CNN
F 2 "Resistor_SMD:R_0603_1608Metric" H 6350 6050 50  0001 C CNN
F 3 "~" H 6350 6050 50  0001 C CNN
	1    6350 6050
	1    0    0    -1  
$EndComp
$Comp
L Device:R_Small R16
U 1 1
P 6650 6050
F 0 "R16" H 6709 6096 50  0000 L CNN
F 1 "10k" H 6709 6005 50  0000 L CNN
F 2 "Resistor_SMD:R_0603_1608Metric" H 6650 6050 50  0001 C CNN
F 3 "~" H 6650 6050 50  0001 C CNN
	1    6650 6050
	1    0    0    -1  
$EndComp
Wire Wire Line
	6650 6250 6850 6250
Wire Wire Line
	7250 6100 7100 6100
Connection ~ 7100 6100
Wire Wire Line
	7100 6100 7100 6250
Wire Wire Line
	6350 5950 5750 5950
Wire Wire Line
	5750 5950 5750 6050
Wire Wire Line
	6650 5950 6650 5750
Wire Wire Line
	6650 5750 6950 5750
Wire Wire Line
	6350 6150 6350 6250
Connection ~ 6350 6250
Wire Wire Line
	6350 6250 6250 6250
Wire Wire Line
	6650 6150 6650 6250
Wire Wire Line
	5000 6550 5000 7200
$Comp
L Device:R_Small R6
U 1 1
P 7800 3450
F 0 "R6" H 7859 3496 50  0000 L CNN
F 1 "10k" H 7859 3405 50  0000 L CNN
F 2 "Resistor_SMD:R_0603_1608Metric" H 7800 3450 50  0001 C CNN
F 3 "~" H 7800 3450 50  0001 C CNN
	1    7800 3450
	1    0    0    -1  
$EndComp
Wire Wire Line
	8500 2900 8500 3650
Wire Wire Line
	8500 2650 8500 2900
Connection ~ 8500 2900
$Comp
L Device:CP_Small C5
U 1 1
P 8600 2900
F 0 "C5" V 8825 2900 50  0000 C CNN
F 1 "10u" V 8734 2900 50  0000 C CNN
F 2 "Capacitor_Tantalum_SMD:CP_EIA-3216-10_Kemet-I" H 8600 2900 50  0001 C CNN
F 3 "~" H 8600 2900 50  0001 C CNN
	1    8600 2900
	0    -1   -1   0   
$EndComp
Wire Wire Line
	6100 2950 6100 2650
Connection ~ 6100 2950
$Comp
L Device:CP_Small C3
U 1 1
P 6200 2950
F 0 "C3" V 6425 2950 50  0000 C CNN
F 1 "10u" V 6334 2950 50  0000 C CNN
F 2 "Capacitor_Tantalum_SMD:CP_EIA-3216-10_Kemet-I" H 6200 2950 50  0001 C CNN
F 3 "~" H 6200 2950 50  0001 C CNN
	1    6200 2950
	0    -1   -1   0   
$EndComp
NoConn ~ 4500 2050
NoConn ~ 4400 2050
Wire Wire Line
	5400 3550 6100 3550
Wire Wire Line
	5400 3300 4800 3300
Wire Wire Line
	4800 3300 4800 3450
Wire Wire Line
	4800 3450 4700 3450
Connection ~ 5400 3300
Wire Wire Line
	5400 3300 5400 3350
Connection ~ 4700 3450
Wire Wire Line
	4700 3450 4700 3500
Wire Wire Line
	6100 2950 6100 3550
Connection ~ 7800 3300
Wire Wire Line
	7800 3300 7800 3350
Wire Wire Line
	6900 3250 6900 3350
Connection ~ 6900 3350
Wire Wire Line
	6900 3350 7000 3350
Wire Wire Line
	7100 3250 7100 3300
Wire Wire Line
	7100 3300 7800 3300
Wire Wire Line
	6150 5400 6150 5750
Wire Wire Line
	6150 5750 6650 5750
Connection ~ 6650 5750
Wire Wire Line
	5900 3250 5900 4200
Connection ~ 5900 4200
Wire Wire Line
	5950 4800 6000 4800
Wire Wire Line
	5950 5400 6000 5400
Wire Wire Line
	6000 5400 6000 5550
Wire Wire Line
	6000 5550 6650 5550
Wire Wire Line
	6650 5550 6650 4450
Connection ~ 6000 5400
Wire Wire Line
	6000 5400 6050 5400
Connection ~ 6650 4200
Wire Wire Line
	6650 4200 8300 4200
Wire Wire Line
	6000 4800 6000 4700
Wire Wire Line
	6000 4700 8650 4700
Connection ~ 6000 4800
Wire Wire Line
	6000 4800 6050 4800
Connection ~ 8650 4700
Wire Wire Line
	3250 4200 5900 4200
Wire Wire Line
	5300 5450 5300 4450
Connection ~ 5300 4050
Wire Wire Line
	5300 4050 3350 4050
Wire Wire Line
	5300 4050 5800 4050
Connection ~ 5300 4450
Wire Wire Line
	5300 4450 5300 4050
Wire Wire Line
	4700 4700 4700 5550
Wire Wire Line
	5750 4450 5300 4450
Wire Wire Line
	5750 4800 5750 4450
Wire Wire Line
	5850 5450 5850 5400
Connection ~ 5750 5950
Wire Wire Line
	5750 5400 5750 5950
Wire Wire Line
	5850 4700 4700 4700
Wire Wire Line
	5850 4750 5850 4700
Wire Wire Line
	5850 4800 5850 4750
Connection ~ 5850 4750
Wire Wire Line
	5850 4750 6250 4750
Wire Wire Line
	5300 5450 5850 5450
Wire Wire Line
	5900 4200 6650 4200
Wire Wire Line
	6150 4800 6150 4450
Wire Wire Line
	6150 4450 6650 4450
Wire Wire Line
	6650 4450 6650 4200
Connection ~ 6650 4450
Connection ~ 5850 5450
Wire Wire Line
	6250 5450 5850 5450
Connection ~ 1750 6200
Wire Wire Line
	1750 6200 1750 6500
Connection ~ 1550 6050
Wire Wire Line
	1550 6050 1550 6500
Wire Wire Line
	1750 6500 1650 6500
Text Notes 9250 3500 0    50   ~ 0
Power Budget [mA]:\nPCA9617  max. 3.0,  typ 1.7\n74LVC07   max. 0.01 typ 0.0\nMCP2221A max. 15.0 typ 13.0\nPCA9955B  max. 19.0 typ 15.0 (* 2)\nLEDs (10k REXT) 5.7375*30\nI2C pullups  max. 6.9, typ 6.25\nHFBR25x max. 10, typ 6.2 (*2)\nHFBF15x max. 43, typ. 37.3 (*2)
Text Notes 8850 1950 0    50   Italic 0
NOTE:\nPCA9955BTW and PCA9955TW differ!\nI2C address strapping is different!\nB:      U2 => 0x69, U3 => 0x05 \nnon-B: U2 => 0x65, U3 => 0x61
Text Notes 900  3350 0    50   ~ 0
NOTE:\nFootprint swapped!\nMount from bottom side of PCB!
Text Notes 7950 6450 0    50   ~ 0
SDA Optical I/O
Text Notes 4750 7650 0    50   ~ 0
SCL Optical I/O
Wire Wire Line
	8350 5700 8350 6050
Text Notes 1550 7350 0    50   ~ 0
PMOD Connector\n(e.g., for testing with Zynq development board)
Wire Notes Line style solid rgb(255, 0, 0)
	850  3050 850  3400
Wire Notes Line style solid rgb(255, 0, 0)
	850  3400 2200 3400
Wire Notes Line style solid rgb(255, 0, 0)
	2200 3400 2200 3050
Wire Notes Line style solid rgb(255, 0, 0)
	2200 3050 850  3050
Wire Wire Line
	8350 5450 8350 5500
Wire Wire Line
	8350 5400 8350 5500
Text Notes 850  750  0    118  Italic 0
I2C-Controlled LED Bar-Graph
Text Notes 850  1300 0    50   ~ 0
I2C can be controlled via:\n - optical link (active low: light = logical low)\n - USB (usb-i2c bridge)\n - PMOD connector (fpga development board)\n    I/O voltage from 0.5 - 5.5V\nPower is always supplied from USB connector.
$EndSCHEMATC
